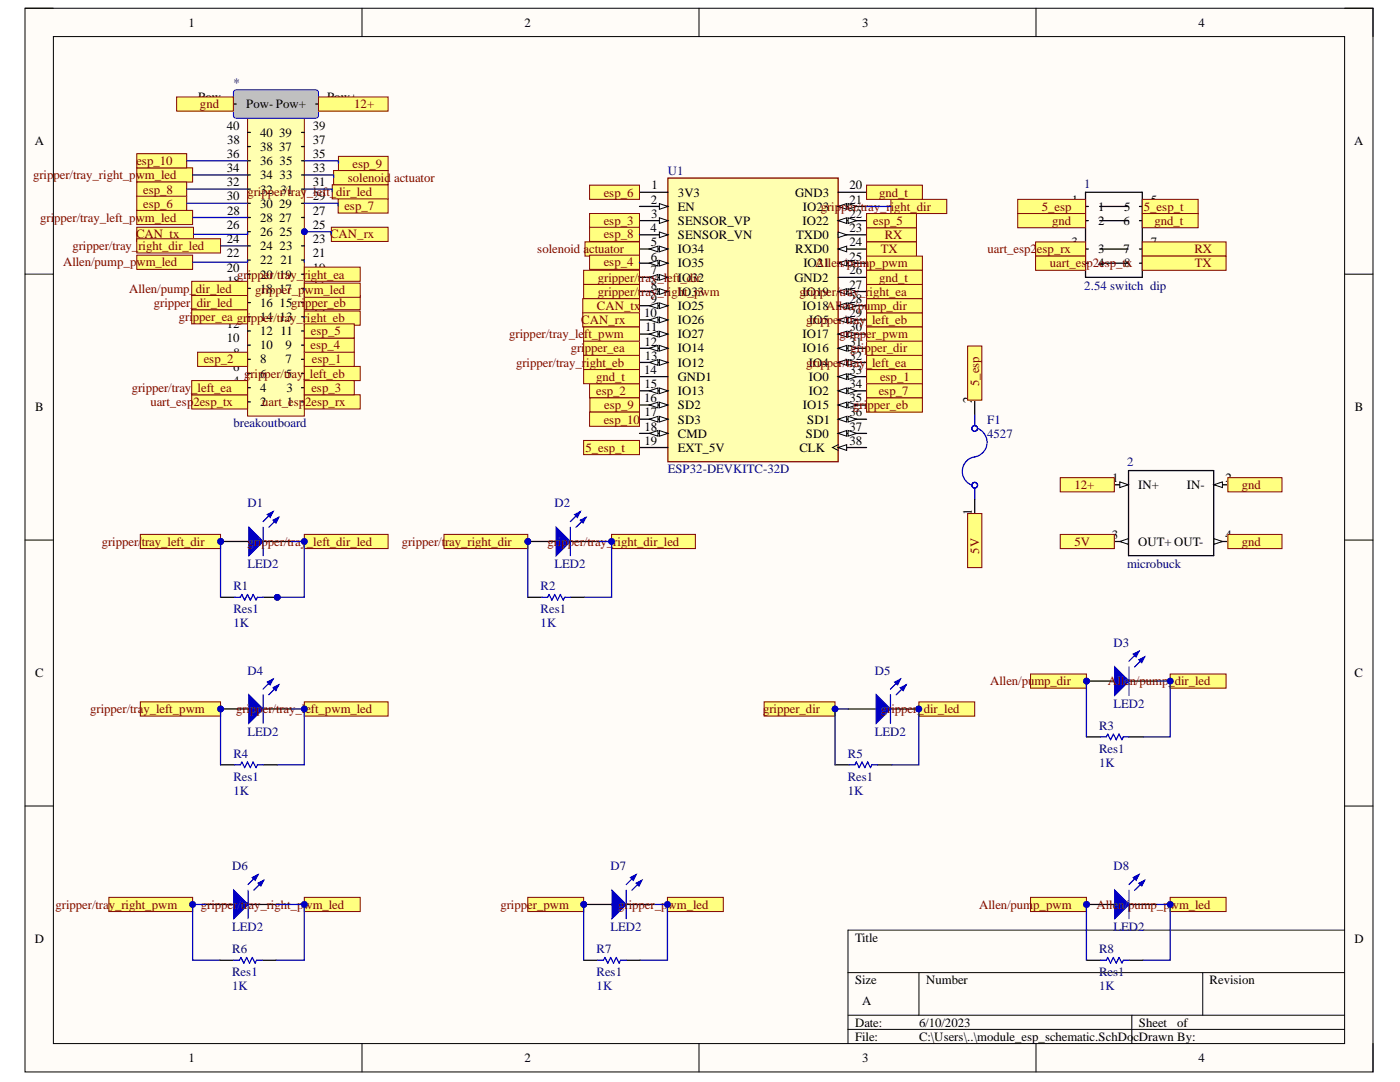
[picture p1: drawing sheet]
# Altium project module_childboard.PrjPcb
1 sheet, 21 parts. Net scope: flat (ports and power ports of the same name join across sheets).
Board file: module_esppcb.PcbDoc

## Sheet module_esp_schematic.SchDoc
size A; SheetNumber: 1; SheetTotal: 1

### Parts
1  2.54 switch  dip  [2.54mm Pitch 4 Way DIP Slide Switch]
2  microbuck  [Micro buck]
*  breakoutboard  [breakoutboard connections]
D1  LED2  [3.2X1.6X1.1]
D2  LED2  [3.2X1.6X1.1]
D3  LED2  [3.2X1.6X1.1]
D4  LED2  [3.2X1.6X1.1]
D5  LED2  [3.2X1.6X1.1]
D6  LED2  [3.2X1.6X1.1]
D7  LED2  [3.2X1.6X1.1]
D8  LED2  [3.2X1.6X1.1]
F1  4527  [FUSE_4527]
R1  Res1  value 1K  [AXIAL-0.3]
R2  Res1  value 1K  [AXIAL-0.3]
R3  Res1  value 1K  [AXIAL-0.3]
R4  Res1  value 1K  [AXIAL-0.3]
R5  Res1  value 1K  [AXIAL-0.3]
R6  Res1  value 1K  [AXIAL-0.3]
R7  Res1  value 1K  [AXIAL-0.3]
R8  Res1  value 1K  [AXIAL-0.3]
U1  ESP32-DEVKITC-32D  [MODULE_ESP32-DEVKITC-32D]

### Ports
5_esp, 5_esp_t, 5V, 12+, Allen/pump_dir, Allen/pump_dir_led, Allen/pump_pwm, Allen/pump_pwm_led, CAN_rx, CAN_tx, esp_1, esp_2, esp_3, esp_4, esp_5, esp_6, esp_7, esp_8, esp_9, esp_10, gnd, gnd_t, gripper/tray_left_dir, gripper/tray_left_dir_led, gripper/tray_left_ea, gripper/tray_left_eb, gripper/tray_left_pwm, gripper/tray_left_pwm_led, gripper/tray_right_dir, gripper/tray_right_dir_led, gripper/tray_right_ea, gripper/tray_right_eb, gripper/tray_right_pwm, gripper/tray_right_pwm_led, gripper_dir, gripper_dir_led, gripper_ea, gripper_eb, gripper_pwm, gripper_pwm_led, RX, solenoid actuator, TX, uart_esp2esp_rx, uart_esp2esp_tx

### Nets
Net1_1: 1.1 F1.2 ; port 5_esp
Net1_2: 1.2 2.2(IN-) 2.4(OUT-) *.Pow- ; port gnd
Net1_3: 1.3 *.1 ; port uart_esp2esp_rx
Net1_4: 1.4 *.2 ; port uart_esp2esp_tx
Net1_5: 1.5 U1.19(EXT_5V) ; port 5_esp_t
Net1_6: 1.6 U1.14(GND1) U1.20(GND3) U1.26(GND2) ; port gnd_t
Net1_7: 1.7 U1.23(TXD0) ; port RX
Net1_8: 1.8 U1.24(RXD0) ; port TX
Net2_1: 2.1(IN+) *.Pow+ ; port 12+
Net2_3: 2.3(OUT+) F1.1 ; port 5V
Net*_3: *.3 U1.3(SENSOR_VP) ; port esp_3
Net*_4: *.4 U1.32(IO4) ; port gripper/tray_left_ea
Net*_5: *.5 U1.29(IO5) ; port gripper/tray_left_eb
Net*_7: *.7 U1.33(IO0) ; port esp_1
Net*_8: *.8 U1.15(IO13) ; port esp_2
Net*_9: *.9 U1.6(IO35) ; port esp_4
Net*_11: *.11 U1.22(IO22) ; port esp_5
Net*_13: *.13 U1.13(IO12) ; port gripper/tray_right_eb
Net*_14: *.14 U1.12(IO14) ; port gripper_ea
Net*_15: *.15 U1.35(IO15) ; port gripper_eb
Net*_16: *.16 D5.2(K) R5.2 ; port gripper_dir_led
Net*_17: *.17 D7.2(K) R7.2 ; port gripper_pwm_led
Net*_18: *.18 D3.2(K) R3.2 ; port Allen/pump_dir_led
Net*_19: *.19 U1.27(IO19) ; port gripper/tray_right_ea
Net*_22: *.22 D8.2(K) R8.2 ; port Allen/pump_pwm_led
Net*_24: *.24 D2.2(K) R2.2 ; port gripper/tray_right_dir_led
Net*_25: *.25 U1.10(IO26) ; port CAN_rx
Net*_26: *.26 U1.9(IO25) ; port CAN_tx
Net*_28: *.28 D4.2(K) R4.2 ; port gripper/tray_left_pwm_led
Net*_29: *.29 U1.34(IO2) ; port esp_7
Net*_30: *.30 U1.1(3V3) ; port esp_6
Net*_31: *.31 D1.2(K) R1.2 ; port gripper/tray_left_dir_led
Net*_32: *.32 U1.4(SENSOR_VN) ; port esp_8
Net*_33: *.33 U1.5(IO34) ; port solenoid actuator
Net*_34: *.34 D6.2(K) R6.2 ; port gripper/tray_right_pwm_led
Net*_35: *.35 U1.16(SD2) ; port esp_9
Net*_36: *.36 U1.17(SD3) ; port esp_10
NetD1_1: D1.1(A) R1.1 U1.7(IO32) ; port gripper/tray_left_dir
NetD2_1: D2.1(A) R2.1 U1.21(IO23) ; port gripper/tray_right_dir
NetD3_1: D3.1(A) R3.1 U1.28(IO18) ; port Allen/pump_dir
NetD4_1: D4.1(A) R4.1 U1.11(IO27) ; port gripper/tray_left_pwm
NetD5_1: D5.1(A) R5.1 U1.31(IO16) ; port gripper_dir
NetD6_1: D6.1(A) R6.1 U1.8(IO33) ; port gripper/tray_right_pwm
NetD7_1: D7.1(A) R7.1 U1.30(IO17) ; port gripper_pwm
NetD8_1: D8.1(A) R8.1 U1.25(IO21) ; port Allen/pump_pwm

Not connected (* = marked no-connect by the designer): * 6 10 12 20 21 23 27 37 38 39 40; U1 2(EN) 18(CMD) 36(SD1) 37(SD0) 38(CLK)
